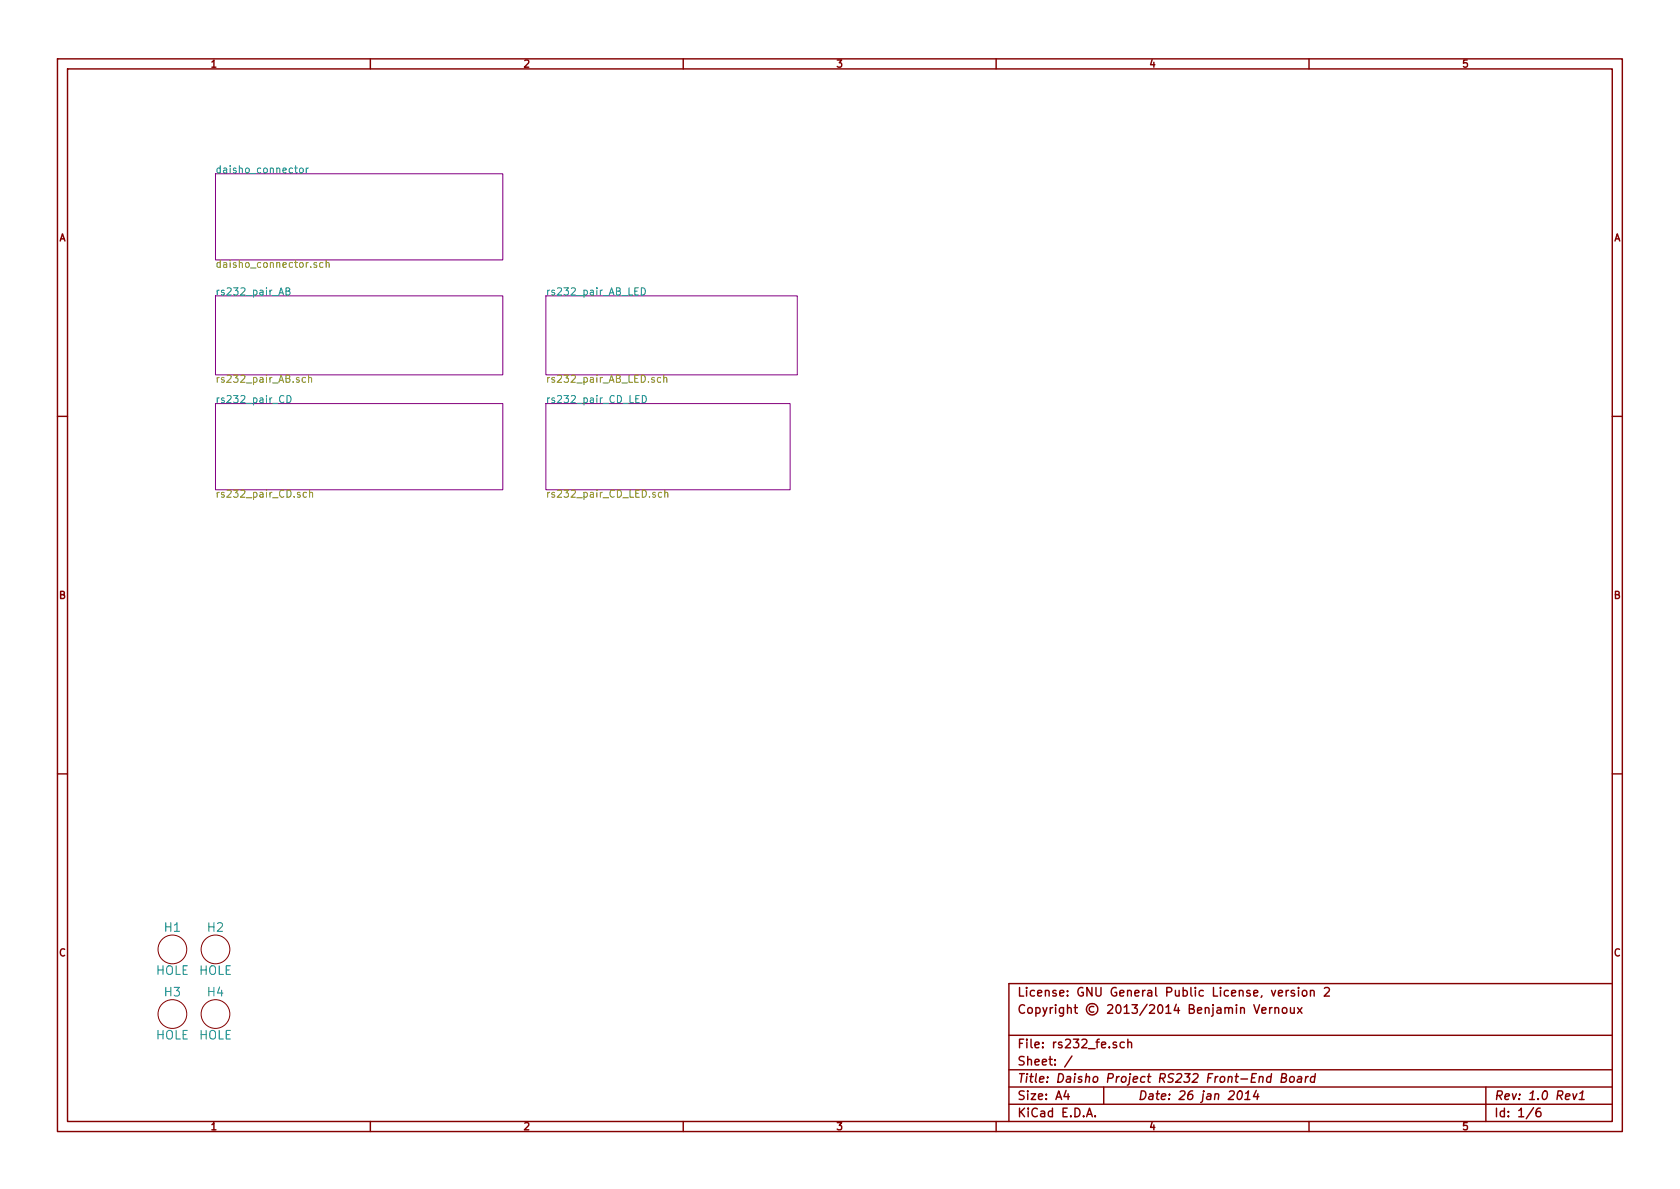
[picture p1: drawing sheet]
<svg xmlns="http://www.w3.org/2000/svg" width="297mm" height="210mm" viewBox="0 0 297 210" stroke-linecap="round" stroke-linejoin="round" font-family="sans-serif">
<g fill="none" stroke="#840000" stroke-width=".25">
<path d="M10.2 10.4h276.6v189.7h-276.6zM11.9 12.2h273.2v186.1h-273.2zM65.5 10.4v1.8M120.8 10.4v1.8M176.1 10.4v1.8M231.4 10.4v1.8M10.2 73.6h1.7M285.1 73.6h1.7M10.2 136.8h1.7M285.1 136.8h1.7M221.7 177.7l.5 1.5 .5-1.5M223.1 178.7l.8-.2-.1-.2-.5-.1-.2 .2 .1 .7h.6"/>
<path d="M224.5 178.2v1M224.9 178.2l-.3 .1-.1 .2M225.4 178.3h.1a.36 .36 0 0 1 .6 .1v.8M225.4 178.2v1M226 175.6l.8-.1-.1-.3-.4-.1-.3 .3 .1 .7h.6M226.8 178.3l.2-.1 .5 .1v.6l-.1 .2-.4 .1-.2-.2zM227.4 175.1v1M227.8 175.1l-.2 .1-.2 .2M228.2 178.2v.8a.38 .38 0 0 0 .6 0M228.8 178.2v1M228.9 175.2l-.4-.1-.2 .3v.2l.6 .1v.4h-.6M229.4 178.2l.8 1"/>
<path d="M229.6 174.6v.2M229.6 175.1v1M230.2 178.2l-.8 1M230.3 175.3l.3-.2 .4 .2 .1 .6-.2 .2h-.3l-.3-.1zM231.7 175.3l.1-.1a.36 .36 0 0 1 .6 .2v.7M231.7 175.1v1M234.2 174.8l.2-.2h.3l.3 .2 .1 .3-.1 .2-.9 .8h1M285.1 173.9h-106.7v24.4M65.5 198.3v1.8M120.8 198.3v1.8M176.1 198.3v1.8M178.4 183.1h106.7"/>
<path d="M178.4 189.2h106.7M178.4 195.3h106.7M178.4 192.2h106.7M188.5 192.8l-.4 1.1h1M188.8 193.4v1M189.5 186.7l-1.3 2M192.1 197.5l.5-1.5 .5 1.5M192.3 197h.7M193.6 197.3v.2M195.1 192.2v3.1M197.4 184.3h-.4l-.2 .2 .1 .2 .5 .2v.3h-.6M198.8 184.3a.48 .48 0 0 0-.7 .1v.7a.48 .48 0 0 0 .7 .1"/>
<path d="M199.4 184.4l.1-.1a.36 .36 0 0 1 .6 .2v.8M199.4 183.8v1.5M219 193.1l.4-.2a.9 .9 0 0 1-.4 1.5l-.2-.1-.1-.5zM220.1 194.4h.9M220.2 193.3l.6-.4-.3 1.5M222.1 192.8l-.5 1.1h1M222.4 193.4l-.1 1M222.7 190.5l.2-.1h.4l-.1 1M224.7 190.4a.5 .5 0 0 0-.7 .3l-.1 .4 .2 .2h.5M224.8 189.9l-.2 1.5M226.6 190.6l.7-.1 .2-.2-.1-.4h-.7l-.2 1.5h.6l.3-.3v-.4l-.3-.1M228.1 190.5l.3-.1 .4 .1v.6l-.2 .2-.4 .1-.2-.2z"/>
<path d="M229.5 190.4h.6l-.1 1M230.1 190.7l-.5 .1a.32 .32 0 0 0-.2 .5h.7M230.9 190.4l-.1 1M231.3 190.4h-.3l-.1 .3M231.4 198.3v1.8M232.5 190.4a.5 .5 0 0 0-.8 .3v.4l.1 .2h.6M232.6 189.9l-.2 1.5M262.7 192.2v6.1M271.1 195.9l-1.3 1.9M272.3 196a.62 .62 0 0 0-.7 .6l.1 .7a.48 .48 0 0 0 .8-.1l-.1-.5a.48 .48 0 0 0-.8 .1M278.1 193.4l.2 1 .5-1M279.2 194.4h.9"/>
<path d="M279.3 193.3l.6-.4-.2 1.5"/>
</g>
<g fill="none" stroke="#840000" stroke-width=".18">
<circle cx="30.5" cy="179.3" r="2.54"/>
<circle cx="30.5" cy="167.9" r="2.54"/>
<circle cx="38.1" cy="179.3" r="2.54"/>
<circle cx="38.1" cy="167.9" r="2.54"/>
</g>
<path d="M38.1 30.7h50.8v15.3h-50.8zM38.1 52.3h50.8v14h-50.8zM96.5 52.3h44.5v14h-44.5zM38.1 71.4h50.8v15.2h-50.8zM96.5 71.4h43.2v15.2h-43.2z" fill="none" stroke="#840084" stroke-width=".18"/>
<path d="M53 29.8l.4-.1 .2 .3v.3l-.2 .3-.4-.2zM54.2 29.7v.9M54.5 29.7l-.3 .3M50.6 51.5l.6-.1v-.4l-.6-.1v1.3h.5l.1-.2 .1-.3-.3-.2M113.4 50.9a.64 .64 0 0 1 .7 .6 .64 .64 0 0 1-.7 .7zM50.7 69.9a.64 .64 0 0 1 .8 .7 .64 .64 0 0 1-.8 .6zM113.6 69.9a.64 .64 0 0 1 .7 .7 .64 .64 0 0 1-.7 .6z" fill="none" stroke="#008484" stroke-width=".18"/>
<g fill="none" stroke="#848400" stroke-width=".18">
<path d="M56 46.5l-.3-.1-.2 .2v.2l.5 .1v.3h-.5M57.1 46.5l-.4-.1-.2 .3 .1 .5h.5M57.7 46.6l.1-.2 .3 .1 .1 .8M57.7 46v1.3M54 66.8l-.4-.1-.2 .3 .1 .5h.5M54.6 66.9l.1-.2 .3 .1 .1 .8M54.6 66.3v1.3M116.8 66.8l-.3-.1-.3 .3 .1 .5h.5M117.4 66.9l.2-.2 .3 .1v.8M117.4 66.3v1.3M54.2 87.1h-.4l-.2 .2 .1 .6h.5M54.7 87.2l.2-.1h.3l.1 .8"/>
<path d="M54.7 86.7v1.2M117 87.1h-.4l-.2 .2 .1 .6h.5M117.6 87.2l.1-.1h.3l.1 .8M117.6 86.7v1.2"/>
</g>
<g font-size="2.1" fill="#008484">
<text x="29.1" y="164.8">H1</text>
<text x="36.8" y="164.8">H2</text>
<text x="27.5" y="172.4">HOLE</text>
<text x="35.2" y="172.4">HOLE</text>
<text x="29.1" y="176.2">H3</text>
<text x="36.8" y="176.2">H4</text>
<text x="27.5" y="183.8">HOLE</text>
<text x="35.2" y="183.8">HOLE</text>
</g>
<g font-size="2.1" fill="#840000">
<text x="179.9" y="179.3">Copyright © 2013/2014 Benjamin Vernoux</text>
<text x="179.9" y="176.2">License: GNU General Public License, version 2</text>
<text x="179.9" y="185.4">File: rs232_fe.sch</text>
<text x="179.9" y="191.5">Title: Daisho Project RS232 Front-End Board</text>
<text x="179.9" y="188.4">Sheet: /</text>
<text x="179.9" y="197.6">KiCad E.D.A.</text>
<text x="179.9" y="194.5">Size: A4</text>
<text x="201.2" y="194.5">Date: 26 jan 2014</text>
<text x="264.2" y="194.5">Rev: 1.0 Rev1</text>
<text x="264.2" y="197.6">Id: 1/6</text>
</g>
<g font-size="1.8" fill="#840000">
<text x="37.3" y="11.9">1</text>
<text x="92.7" y="11.9">2</text>
<text x="148" y="11.9">3</text>
<text x="203.3" y="11.9">4</text>
<text x="258.6" y="11.9">5</text>
<text x="10.4" y="42.7">A</text>
<text x="285.3" y="42.7">A</text>
<text x="10.4" y="105.9">B</text>
<text x="285.3" y="105.9">B</text>
<text x="10.4" y="169.1">C</text>
<text x="285.3" y="169.1">C</text>
<text x="37.3" y="199.8">1</text>
<text x="92.7" y="199.8">2</text>
<text x="148" y="199.8">3</text>
<text x="203.3" y="199.8">4</text>
<text x="258.6" y="199.8">5</text>
</g>
<g font-size="1.8" fill="#008484">
<text x="38.1" y="30.6">daisho_connector</text>
<text x="38.1" y="52.2">rs232_pair_AB</text>
<text x="96.5" y="52.2">rs232_pair_AB_LED</text>
<text x="38.1" y="71.3">rs232_pair_CD</text>
<text x="96.5" y="71.3">rs232_pair_CD_LED</text>
</g>
<g font-size="1.8" fill="#848400">
<text x="38.1" y="47.3">daisho_connector.sch</text>
<text x="38.1" y="67.7">rs232_pair_AB.sch</text>
<text x="96.5" y="67.7">rs232_pair_AB_LED.sch</text>
<text x="38.1" y="88">rs232_pair_CD.sch</text>
<text x="96.5" y="88">rs232_pair_CD_LED.sch</text>
</g>
</svg>
